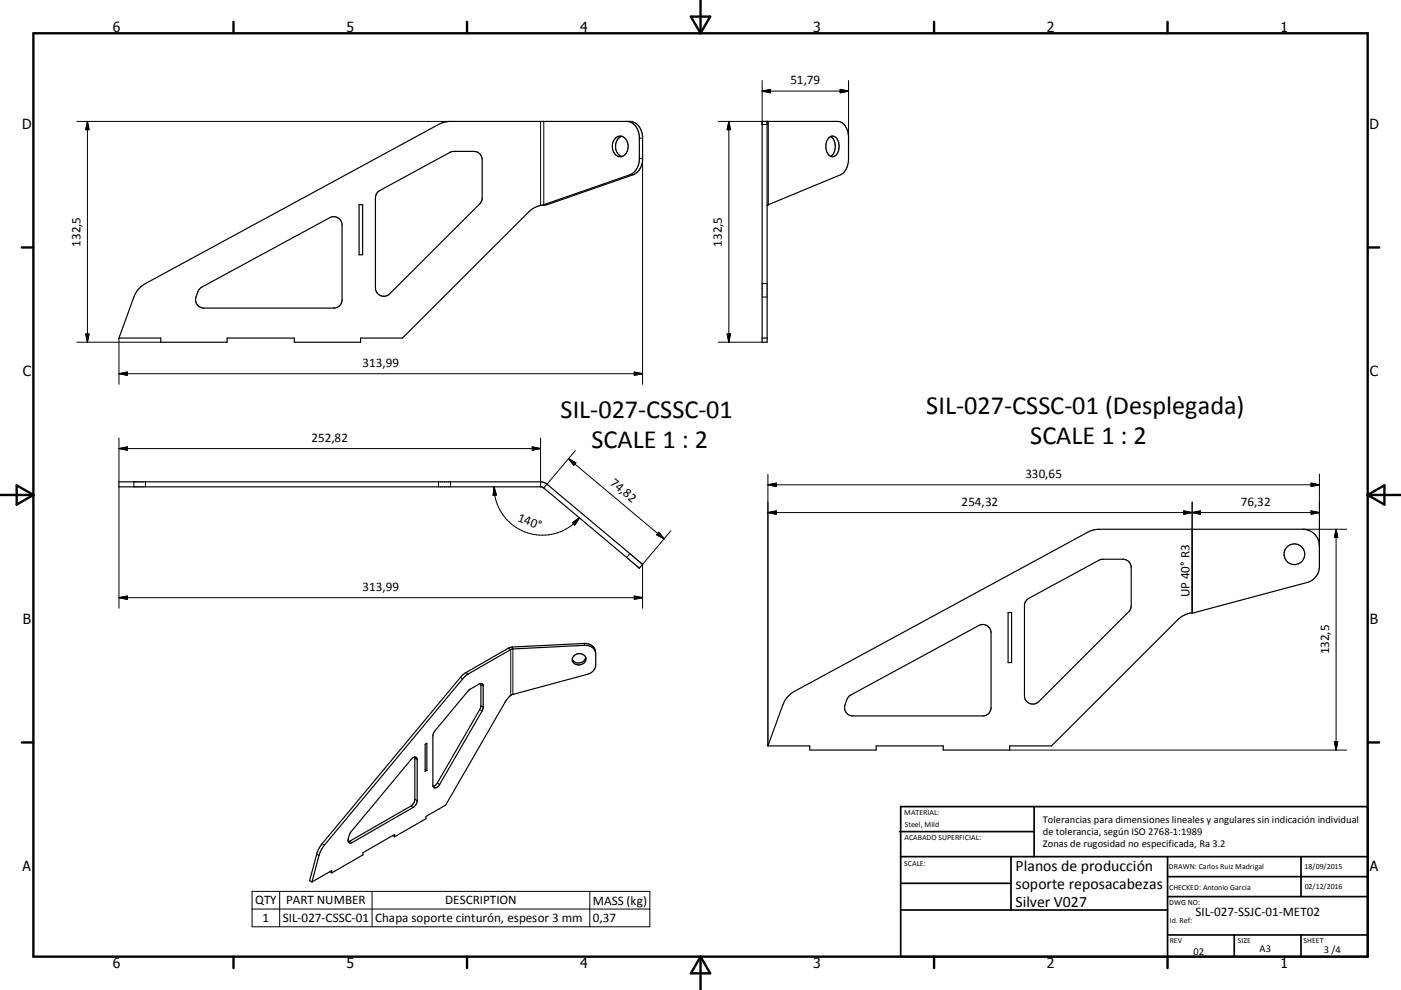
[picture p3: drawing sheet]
<svg xmlns="http://www.w3.org/2000/svg" width="420mm" height="297mm" viewBox="0 0 420 297" stroke-linecap="round" stroke-linejoin="round" font-family="sans-serif">
<g fill="none" stroke="#000" stroke-width=".36">
<path d="M187.9 36.4a4.4 4.4 0 0 1 3.8 4.5v7.2a5 5 0 0 1-2.8 4.3l-25.9 9M230 36.4v66.3h-1.5v-66.3h22.7a4.1 4.1 0 0 1 3.2 4.5v6.7a5.2 5.2 0 0 1-2.4 4.8l-22 9.2M113.3 57.6l21.9-12 .9-.2h6a2.5 2.5 0 0 1 2.5 2.5v11.8l-.5 1.2-27.3 27.3a2.51 2.51 0 0 1-2.7 .5 2.51 2.51 0 0 1-1.5-2.3v-27.1l.2-1.1zM184.4 41.6a2.26 2.26 0 0 1 2.6-.5 2.26 2.26 0 0 1 1.3 2.3 2.78 2.78 0 0 1-2.8 3.6 3.5 3.5 0 0 1-1.1-5.4zM186.4 40.9a3.4 3.4 0 0 0-1.9 3 3.4 3.4 0 0 0 1.9 3.1M248.5 41.3a1.72 1.72 0 0 1 1.9-.3 1.72 1.72 0 0 1 1 1.6 3.4 3.4 0 0 1-1.7 4.4 2.8 2.8 0 0 1-2.1-3.6l.3-1.2zM249 40.9a3.8 3.8 0 0 1 0 6M107.7 61.4h1v15h-1zM163 61.4h1l25.8-9a4.7 4.7 0 0 0 2.8-4.3v-7.2a4.4 4.4 0 0 0-3.8-4.5h-53.7l-2.5 .4-89 48.3a7.5 7.5 0 0 0-3.5 4l-4.4 12.3h12.5v1.3h19.9v-1.3h20.1v1.3h19.9v-1.3h12.6l37.8-37.8a7.4 7.4 0 0 1 4.5-2.1M163 61.4v.1M163.8 61.4l-.8 .1M230 61.6h.1"/>
<path d="M60.2 86.3l38.7-21a2.49 2.49 0 0 1 3.6 2.2v22.4a2.5 2.5 0 0 1-2.4 2.5h-39a2.51 2.51 0 0 1-2.3-3.3l.7-1.9zM228.5 101.4h1.5M191.7 170.4v.1M192.6 169.3h.1M192.6 169.3l-.9 1.2M192.6 169.3l-28.6-24-1.5-.7h-126.8v1.5h126.6l.7 .3 28.7 24M307.8 180l22-12 .9-.2h6a2.51 2.51 0 0 1 2.4 2.5v11.4l-.5 1.6-27.2 27.2a2.51 2.51 0 0 1-2.7 .6 2.51 2.51 0 0 1-1.6-2.4v-27l.1-.7zM172.1 196.8a1.97 1.97 0 0 1 2.3-.7 1.97 1.97 0 0 1 1.2 2.1 2.11 2.11 0 0 1-2.2 1.3 2.11 2.11 0 0 1-1.8-1.7zM175.6 197.2a2.18 2.18 0 0 1-1.8 1.7 2.18 2.18 0 0 1-2.2-1.1M178.6 195.8v3.7a3.1 3.1 0 0 1-2.5 2.8l-22.5 6.1a5 5 0 0 0-2.2 2.3l-17.8 30.8-5.9 3.4v.7l-9.4 5.4M178.6 195.8a2.98 2.98 0 0 0-3.4-2.8l-22.2 1.2-13.3 7.6-1.1 .8-42.3 50.9-1.2 2.3-2.3 8.4 .7 .4M178.6 195.8a3 3 0 0 0-3.3-2.2l-22 1.2-12.9 7.4-1 .8-42.4 50.9-1.2 2.3-2.3 8.4"/>
<path d="M302.2 183.8h1.1v15h-1.1zM144.1 205.1l.5 .1 .3 .5v6.7l-.2 .7-12.9 22.2a1.15 1.15 0 0 1-.8 1 1.15 1.15 0 0 1-1.1-.3M144.1 205.1l.1 6.6-.2 1-12.9 22.2-.6 .7-.6 .4M144.1 205.1l-3.6 2-10.5 12.9-.2 .8 .1 15.2M236.7 208.5l1.5-1.1 89-48.2 2.4-.4h61a5 5 0 0 1 5 5v6.1a5 5 0 0 1-3.7 4.9l-33.7 9a7.5 7.5 0 0 0-5.2 2.2l-37.8 37.8h-12.5v1.2h-19.9v-1.2h-20.1v1.2h-19.9v-1.2h-12.6l4.5-12.4 .8-1.6zM254.5 208.9l38.9-21.2a2.48 2.48 0 0 1 3.7 2.1v22.5a2.5 2.5 0 0 1-2.5 2.5h-38.9a2.5 2.5 0 0 1-2.3-3.4l.5-1.6zM123.5 227.5a.81 .81 0 0 1 1-.4 .81 .81 0 0 1 .6 .8v12.5a2.65 2.65 0 0 1-1.2 1.8l-18.4 10.6a.83 .83 0 0 1-1-.1 .83 .83 0 0 1-.1-1.1l.9-2.1zM124.3 227.1l.1 12.7-.6 1.5-.6 .5-18.8 10.7M127.5 230.9l.5 .3M127.5 223.3l.5-.3v8.2l-.5 .2zM117.7 250.7l.6 .3M118.3 251v-.6l-9.5 5.4v.7l-9.4 5.4"/>
<path d="M98.9 261.6l.5 .3M99.4 261.9v-.7l-5.9 3.4"/>
<circle cx="388.1" cy="166.3" r="3.1"/>
</g>
<g fill="none" stroke="#000" stroke-width=".3">
<path d="M23 36.4h112.1M26.2 36.4v66.3M26.2 36.4l.5 2.5h-1zM162.1 36.4v25.2M163 36.4v25M215.3 36.4h15v25M218.5 36.4l.5 2.5h-1zM218.5 36.4v66.3M228.5 24.2v13.1h1.5M228.5 27.3h25.9M228.5 27.3l2.5-.5v1zM251.9 26.8l2.5 .5-2.5 .5z"/>
<path d="M254.4 24.2v17.2M188.9 52.4h.9M191.7 47.6h.9v67.7M191.7 41.4h.9M228.5 85.1h1.5M228.5 89.1h1.5M23 102.7h25.2M25.7 100.2h1l-.5 2.5zM35.7 112.1l2.5-.5v1zM35.7 101.4v13.9M35.7 112.1h156.9M190.2 111.6l2.4 .5-2.4 .5z"/>
<path d="M215.3 102.7h13.2M218 100.2h1l-.5 2.5zM35.7 134.6h126.4M35.7 134.6l2.5-.5v1zM35.7 131.4v13.2M159.6 134.1l2.5 .5-2.5 .5zM162.1 131.4v14.7M170.4 137.6l28.7 24M170.4 137.6l2.3 1.2-.7 .8zM172.5 135.2l-9.5 11.2M35.7 146.1v36.4M40.1 144.6v1.5"/>
<path d="M43.6 144.6v1.5M131.5 144.6v1.5M135.1 144.6v1.5M148.1 146.1a14.5 14.5 0 0 0 10 13.8 14.5 14.5 0 0 0 15.6-4.5M148.1 146.1l.7 2.4-1 .1zM171.6 156.8l2.1-1.4-1.4 2.1zM197.5 159.7l1.6 1.9-2.3-1.2zM201.1 159.2l-8.5 10.1v13.2M230.2 153.8h165.4M230.2 153.8l2.5-.5v1zM230.2 145.4l2.5-.5v1.1zM230.2 142.3v81.5"/>
<path d="M230.2 145.4h165.4M354.9 153.3l5 1v-1l-5 1zM357.4 150.6v33.3M390.6 158.8h13.1M393.1 153.3l2.5 .5-2.5 .5zM393.1 144.9l2.5 .5-2.5 .6zM395.6 142.3v21.5M400.6 158.8v66.2M400.6 158.8l.5 2.5h-1zM35.7 179.3l2.5-.5v1zM35.7 179.3h156.9M188.8 166.1l-.9 1.1"/>
<path d="M190.2 178.8l2.4 .5-2.4 .5zM152.4 194.5l.7 .4v13.7M153.7 194.1l.1 14.2M175.2 193l.1 .6M138 203.3l.7 .4M139.7 201.8l.7 .4M143.8 212.9l.7 .4M144.2 211.7l.7 .4M144.2 205.5l.7 .4M124.4 239.8l.7 .4M124.4 227.5l.7 .4M131.1 234.9l.7 .4"/>
<path d="M302.7 225h101M400.1 222.5h1l-.5 2.5zM95 256.3l.6 .4M96.6 253.1l.7 .4M104.8 252.4l.7 .4M123.2 241.8l.7 .4M75.6 267.4h119.2v10.6h-119.2zM75.6 272.7h119.2M83.9 267.4v10.6M111.5 267.4v10.6M176.8 267.4v10.6"/>
</g>
<circle cx="153.8" cy="208.3" r=".18" fill="#000"/>
<g fill="none" stroke="#000" stroke-width=".71">
<path d="M10 10h400v277h-400zM70 6.6v3.4M140 6.6v3.4M207.1 5h5.8l-2.9 5zM210 0v10M280 6.6v3.4M350 6.6v3.4M6.6 74.2h3.4M410 74.2h3.5M0 148.5h10M5 145.6l5 2.9-5 2.9zM410 148.5h10.1"/>
<path d="M410 148.5l5.1-2.9v5.8zM6.6 222.7h3.4M410 222.7h3.5M70 287v3.4M140 287v3.4M210 287v10M210 287l2.9 5h-5.8zM280 287v3.4M350 287v3.4"/>
</g>
<g fill="none" stroke="#000" stroke-width=".51">
<path d="M269.7 249.5h40.3M270 242h140v45h-140zM270 257h140M303.1 257v16M310 242v15M350 257v30M390.1 257v12M270 265h33.1M270 273h80M350 269h60M350 263h60M350 280.5h60"/>
<path d="M370 280.5v6.5M390.1 280.5v6.5"/>
</g>
<g fill="#000" stroke="#000" stroke-width=".3">
<path d="M26.2 36.4l.5 2.5h-1zM218.5 36.4l.5 2.5h-1zM228.5 27.3l2.5-.5v1zM251.9 26.8l2.5 .5-2.5 .5zM25.7 100.2h1l-.5 2.5zM35.7 112.1l2.5-.5v1zM190.2 111.6l2.4 .5-2.4 .5zM218 100.2h1l-.5 2.5zM35.7 134.6l2.5-.5v1zM159.6 134.1l2.5 .5-2.5 .5zM170.4 137.6l2.3 1.2-.7 .8zM148.1 146.1l.7 2.4-1 .1z"/>
<path d="M171.6 156.8l2.1-1.4-1.4 2.1zM230.2 153.8l2.5-.5v1zM230.2 145.4l2.5-.5v1.1zM354.9 153.3l2.5 .5-2.5 .5zM357.4 153.8l2.5-.5v1zM393.1 153.3l2.5 .5-2.5 .5zM393.1 144.9l2.5 .5-2.5 .6zM35.7 179.3l2.5-.5v1zM190.2 178.8l2.4 .5-2.4 .5zM197.5 159.7l1.6 1.9-2.3-1.2zM400.6 158.8l.5 2.5h-1zM400.1 222.5h1l-.5 2.5z"/>
</g>
<g font-size="7.9">
<text x="168.1" y="125.3">SIL-027-CSSC-01</text>
<text x="277.7" y="124.2">SIL-027-CSSC-01 (Desplegada)</text>
<text x="177.4" y="134.4">SCALE 1 : 2</text>
<text x="308.9" y="133.2">SCALE 1 : 2</text>
</g>
<g font-size="4.7">
<text x="304.5" y="261.2">Planos de producción</text>
<text x="304.5" y="266.6">soporte reposacabezas</text>
<text x="304.5" y="272">Silver V027</text>
</g>
<g font-size="4.2">
<text x="33.9" y="9.6">6</text>
<text x="103.9" y="9.6">5</text>
<text x="173.9" y="9.6">4</text>
<text x="243.8" y="9.6">3</text>
<text x="313.9" y="9.6">2</text>
<text x="383.9" y="9.6">1</text>
<text x="6.7" y="38.7">D</text>
<text x="410.5" y="38.7">D</text>
<text x="6.9" y="112.9">C</text>
<text x="410.7" y="112.9">C</text>
<text x="6.9" y="187.1">B</text>
<text x="410.7" y="187.1">B</text>
<text x="6.8" y="261.4">A</text>
<text x="410.7" y="261.4">A</text>
<text x="33.9" y="290.4">6</text>
<text x="103.9" y="290.4">5</text>
<text x="173.9" y="290.4">4</text>
<text x="243.8" y="290.4">3</text>
<text x="313.9" y="290.4">2</text>
<text x="383.9" y="290.4">1</text>
</g>
<g font-size="3.9">
<text x="237" y="25.3">51,79</text>
<text x="24.1" y="74.1" transform="rotate(-90 24.1 74.1)">132,5</text>
<text x="216.4" y="74.1" transform="rotate(-90 216.4 74.1)">132,5</text>
<text x="108.7" y="110.1">313,99</text>
<text x="93.4" y="132.5">252,82</text>
<text x="307.4" y="143.3">330,65</text>
<text x="182.7" y="145.2" transform="rotate(40 182.7 145.2)">74,82</text>
<text x="288.3" y="151.7">254,32</text>
<text x="372" y="151.7">76,32</text>
<text x="155" y="156.3" transform="rotate(20 155 156.3)">140°</text>
<text x="108.7" y="177.2">313,99</text>
<text x="356.6" y="179.2" transform="rotate(-90 356.6 179.2)">UP 40° R3</text>
<text x="398.5" y="196.3" transform="rotate(-90 398.5 196.3)">132,5</text>
<text x="76.5" y="271.3">QTY</text>
<text x="85.8" y="271.3">PART NUMBER</text>
<text x="133.4" y="271.3">DESCRIPTION</text>
<text x="177.7" y="271.4">MASS (kg)</text>
<text x="358.4" y="274.9">SIL-027-SSJC-01-MET02</text>
<text x="78.7" y="276.6">1</text>
<text x="84.8" y="276.6">SIL-027-CSSC-01</text>
<text x="112.4" y="276.7">Chapa soporte cinturón, espesor 3 mm</text>
<text x="177.7" y="276.6">0,37</text>
</g>
<g font-size="3.1">
<text x="312.7" y="246.8">Tolerancias para dimensiones lineales y angulares sin indicación individual</text>
<text x="312.7" y="250.4">de tolerancia, según ISO 2768-1:1989</text>
<text x="312.7" y="254">Zonas de rugosidad no especificada, Ra 3.2</text>
<text x="357.8" y="286.5">02</text>
<text x="377.6" y="285.6">A3</text>
<text x="396.9" y="285.9">3 /4</text>
</g>
<g font-size="2.4">
<text x="271.1" y="244.4">MATERIAL:</text>
<text x="271.2" y="252">ACABADO SUPERFICIAL:</text>
<text x="271.3" y="248">Steel, Mild</text>
<text x="271.1" y="259.7">SCALE:</text>
<text x="350.4" y="260.8">DRAWN: Carlos Ruiz Madrigal</text>
<text x="391.1" y="260.6">18/09/2015</text>
<text x="350.5" y="267">CHECKED: Antonio Garcia</text>
<text x="391.2" y="266.7">02/12/2016</text>
<text x="350.5" y="271.4">DWG NO:</text>
<text x="350.7" y="276.9">Id. Ref:</text>
<text x="350.7" y="282.8">REV</text>
<text x="371.1" y="282.9">SIZE</text>
<text x="390.8" y="283">SHEET</text>
</g>
</svg>
